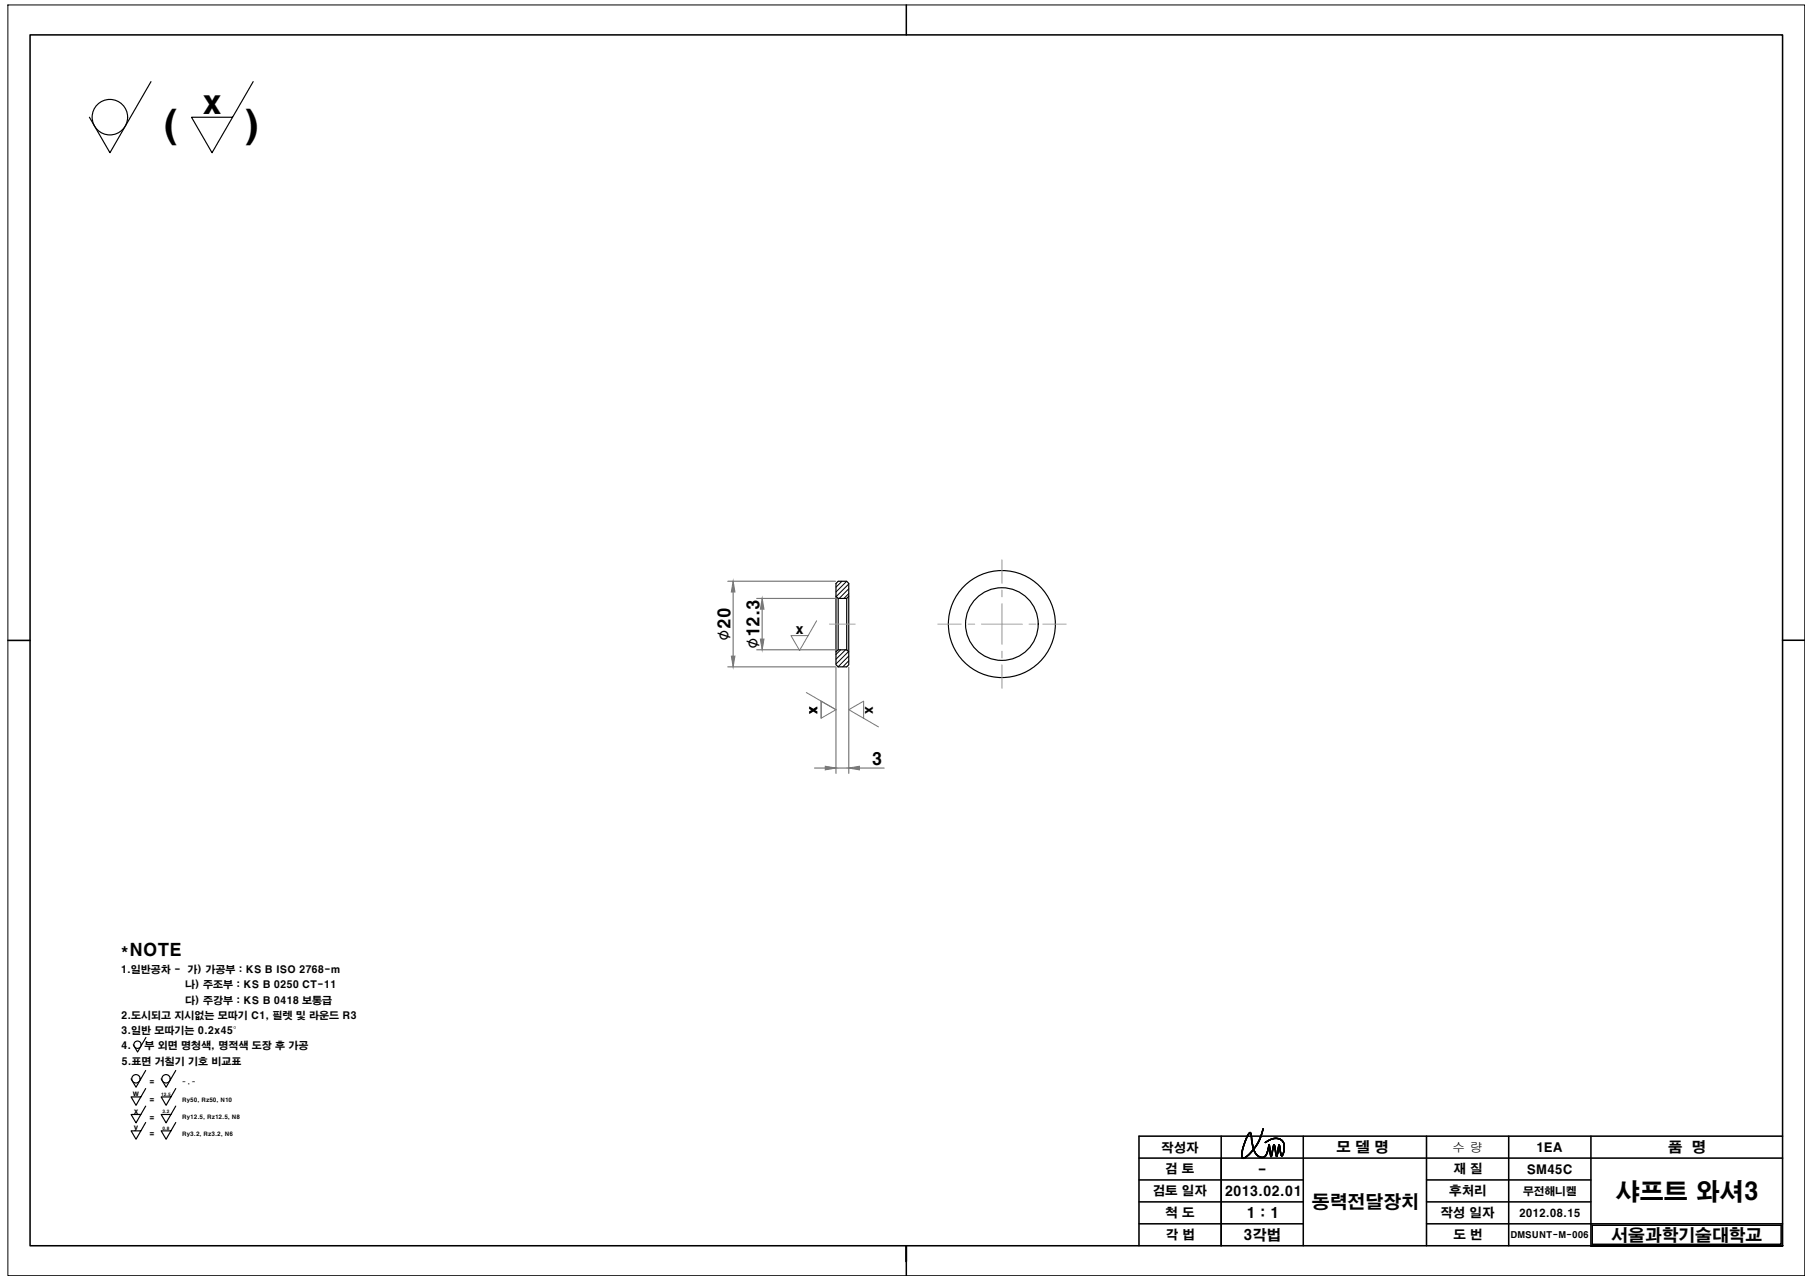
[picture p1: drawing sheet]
<svg xmlns="http://www.w3.org/2000/svg" width="297mm" height="210mm" viewBox="0 0 297 210" stroke-linecap="round" stroke-linejoin="round" font-family="sans-serif">
<path d="M1.3 .8h294.7v208.4h-294.7zM138.1 95.3l-1 1M138.9 95.3l-1.8 1.8M139.2 95.8l-2 2M139.2 96.5l-1.6 1.6M139.2 97.3l-.8 .8M137.9 106.6l-.8 .7M138.7 106.6l-1.6 1.5M139.2 106.9l-2.1 2M139.2 107.6l-1.7 1.8M139.2 108.4l-1 1" fill="none" stroke="#000" stroke-width=".16"/>
<g fill="none" stroke="#000" stroke-width=".19">
<path d="M24.8 13.4l-6.8 11.6-3.3-5.8M41.5 13.4l-6.7 11.6-3.4-5.8h6.7M137.1 97.8l.4 .3h1.4M137.1 95.7l.4-.4h1.4l.3 .4v13.3l-.3 .4h-1.4l-.4-.4zM137.5 98.1v8.5l-.4 .3M139.2 97.8l-.3 .3v8.5M137.5 106.6h1.4M138.9 106.6l.3 .3M23.9 178.5l-1.6 2.8-.8-1.4h1.6M23.9 175.5l-1.6 2.8-.8-1.4M23.9 170.1l-1.3 2.4-.7-1.2M28.8 178.5l-1.6 2.8-.8-1.4h1.6"/>
<path d="M28.8 175.5l-1.6 2.8-.8-1.4M23.9 181.4l-1.6 2.7-.8-1.3h1.6M23.9 184.1l-1.6 2.7-.8-1.4h1.6M28.8 181.4l-1.6 2.7-.8-1.3h1.6M28.8 184.1l-1.6 2.7-.8-1.4h1.6M204.9 185.9h.2l.5 2.6-.8 .8-.7 .6a.25 .25 0 0 1-.3 0 .25 .25 0 0 1-.1-.3 9.1 9.1 0 0 1 1.2-3.7zM205 185.8l.1 .1 .5 2.6-.8 .8-.7 .6a.28 .28 0 0 1-.3 0 .28 .28 0 0 1-.1-.3 8.7 8.7 0 0 1 1.2-3.7zM205.6 188.4l-.4-2.4-.2-.3a2.59 2.59 0 0 0-.8 1.6l-.6 2 .2 .6h.3l.5-.3 1-1.1M207.5 187.4a2.08 2.08 0 0 1 2.9-.2 2.28 2.28 0 0 1-.2 2.4l-.1-.3-.3-1.6-.4 1.9-.4-1.9-.5 2-.3-2-.1 .2a2.4 2.4 0 0 1-.8 1.8 1.4 1.4 0 0 1-1.7-1.2l-.4-2.6-.2-.2a7.5 7.5 0 0 0-1.3 4.1l.2 .2 .1-.1a7.3 7.3 0 0 0 3.2-4.8l-.7 2.1-.9 1.3a1.41 1.41 0 0 0 1.8 1.2 3.9 3.9 0 0 0 .7-2l.4 1.9 .5-1.9a2.59 2.59 0 0 1 .3 1.6l.1 .3 .4-1.9 .3 1.5 .1 .3a2.22 2.22 0 0 0 0-2.5 2.15 2.15 0 0 0-2.7 .4M207.5 187.3a2.17 2.17 0 0 1 2.8-.3 2.15 2.15 0 0 1-.1 2.6l-.4-1.8-.4 1.8a1.57 1.57 0 0 1-.3-1.3l-.1-.6-.4 1.9-.2 .1-.2-2-.1 .2a2.62 2.62 0 0 1-.8 1.9 1.46 1.46 0 0 1-1.7-1.3l-1.3 1.3-.4 .2-.2-.1a6.9 6.9 0 0 1 1.2-4.1l.1-.1 .2 .1 .4 2.6 .9-1.3 .6-2-.7 2-.8 1.3M207.5 187.4a2.29 2.29 0 0 1 2.7-.4 2.24 2.24 0 0 1 0 2.6 2.52 2.52 0 0 1-.3-1.7l-.1-.2-.4 1.9M207.5 187.3a2.31 2.31 0 0 1 2.6-.4 1.96 1.96 0 0 1 .4 2.4l-.2 .3-.2-.1-.3-1.7-.4 1.8"/>
<path d="M209.8 187.8l-.3 1.8-.1 .1-.1-.1-.3-1.8-.5 1.9-.2-.4-.1-1.5a2.15 2.15 0 0 1-1 2 1.56 1.56 0 0 1-1.6-1.2"/>
<circle cx="18" cy="19.2" r="2.91"/>
<circle cx="164.3" cy="102.3" r="8.8"/>
<circle cx="164.3" cy="102.3" r="6"/>
<circle cx="22.3" cy="176.9" r=".69"/>
<circle cx="22.6" cy="171.3" r=".6"/>
<circle cx="27.2" cy="176.9" r=".69"/>
</g>
<path d="M119.4 95.3h17.6M120.2 97.1v10.5M124.1 98.1h12.9M125 99.9v4.9M119.4 109.4h17.6M124.1 106.6h12.9M137.1 109.4v17.4M139.2 109.4v17.4M133.6 125.9h1.8M137.1 125.9h2.1M141 125.9h4" fill="none" stroke="#767676" stroke-width=".19"/>
<g fill="#767676" stroke="#767676" stroke-width=".16">
<path d="M125 98.1l.3 1.8h-.6z"/>
<path d="M124.7 104.8h.6l-.3 1.8z"/>
<path d="M120.2 95.3l.3 1.8h-.5z"/>
<path d="M120 107.6h.5l-.3 1.8z"/>
<path d="M135.4 125.7l1.7 .2-1.7 .3z"/>
<path d="M139.2 125.9l1.8-.2v.5z"/>
</g>
<!-- layer: 0 -->
<g fill="none" stroke="#000" stroke-width=".25">
<path d="M4.9 5.7h287.5v198.6h-287.5zM148.7 .8v4.9M1.3 105h3.6M292.4 105h3.6M186.8 197.1h27M186.8 193.5h27M186.8 189.9h105.6M200.3 186.3v18M213.8 186.3v18M234 197.1h26.9M234 193.5h26.9M234 186.3v18"/>
<path d="M247.5 186.3v18M260.9 186.3v18h31.5M292.4 186.3h-105.6v18M148.7 206.9v-2.6v4.9M186.8 200.7h27M234 200.7h58.4M261.2 200.9h30.9v3.2h-30.9z"/>
</g>
<path d="M164.3 91.8v3.9M164.3 96.8v1.1M164.3 99v6.7M136.1 102.3h4.2M153.8 102.3h3.8M158.8 102.3h1.1M161 102.3h6.7M164.3 106.8v1.1M164.3 109v3.9M168.8 102.3h1.1M171 102.3h3.9" fill="none" stroke="#989898" stroke-width=".16"/>
<path d="M132.2 113.6l4.9 2.8-2.4 1.4v-2.8M133.9 101.8l-2.8 4.9-1.4-2.5h2.8M137.1 116.4l-2.4-1.4v2.8M141.6 117.8v-2.8l-2.4 1.4 4.9 2.8" fill="none" stroke="#767676" stroke-width=".16"/>
<g font-size="6.4">
<text x="26.4" y="23.3">(</text>
<text x="40" y="23.3">)</text>
</g>
<text font-size="5.3" x="33.1" y="18.6">x</text>
<text font-size="3.9" x="265" y="196.7">샤프트 와셔3</text>
<g font-size="3.3">
<text x="119.8" y="105" transform="rotate(-90 119.8 105)">∅</text>
<text x="124.6" y="106.4" transform="rotate(-90 124.6 106.4)">∅</text>
</g>
<text font-size="2.9" x="215.2" y="198.1">동력전달장치</text>
<text font-size="2.8" x="19.7" y="156.7">*NOTE</text>
<g font-size="2.7">
<text x="119.8" y="103.1" transform="rotate(-90 119.8 103.1)">20</text>
<text x="124.6" y="104.5" transform="rotate(-90 124.6 104.5)">12.3</text>
<text x="143" y="125.5">3</text>
<text x="264.3" y="203.5">서울과학기술대학교</text>
</g>
<g font-size="2.3">
<text x="219.2" y="188.9">모 델 명</text>
<text x="273.6" y="188.9">품 명</text>
<text x="206.2" y="192.6">-</text>
<text x="204" y="203.3">3각법</text>
<text x="204.4" y="199.8">1 : 1</text>
</g>
<g font-size="2.2">
<text x="130.5" y="104">x</text>
<text x="132.8" y="115.7" transform="rotate(90 132.8 115.7)">x</text>
<text x="141.9" y="115.7" transform="rotate(90 141.9 115.7)">x</text>
<text x="200.9" y="196.1">2013.02.01</text>
</g>
<g font-size="2.1">
<text x="190.5" y="188.8">작성자</text>
<text x="238.2" y="188.9">수 량</text>
<text x="251.9" y="188.9">1EA</text>
<text x="189.1" y="196">검토 일자</text>
<text x="191.1" y="192.4">검 토</text>
<text x="237.7" y="196">후처리</text>
<text x="238.4" y="192.4">재 질</text>
<text x="250.4" y="192.5">SM45C</text>
<text x="191.2" y="199.6">척 도</text>
<text x="191.2" y="203.2">각 법</text>
<text x="236.3" y="199.6">작성 일자</text>
<text x="238.4" y="203.2">도 번</text>
</g>
<g font-size="1.8">
<text x="249.8" y="195.9">무전해니켈</text>
<text x="249.2" y="199.6">2012.08.15</text>
</g>
<g font-size="1.6">
<text x="19.8" y="159.5">1.일반공차 - 가) 가공부 : KS B ISO 2768-m</text>
<text x="19.9" y="167.1">2.도시되고 지시없는 모따기 C1, 필렛 및 라운드 R3</text>
<text x="30.4" y="162.1">나) 주조부 : KS B 0250 CT-11</text>
<text x="30.4" y="164.6">다) 주강부 : KS B 0418 보통급</text>
<text x="19.9" y="169.6">3.일반 모따기는 0.2x45°</text>
<text x="19.9" y="172.1">4.</text>
<text x="23.7" y="172.1">부 외면 명청색, 명적색 도장 후 가공</text>
<text x="19.9" y="174.6">5.표면 거칠기 기호 비교표</text>
</g>
<text font-size="1.5" x="247.7" y="203">DMSUNT-M-006</text>
<g font-size="1.4">
<text x="24.4" y="177.9">=</text>
<text x="24.4" y="180.9">=</text>
<text x="24.4" y="183.8">=</text>
<text x="24.4" y="186.5">=</text>
</g>
<g font-size="1.2">
<text x="21.8" y="179.7">w</text>
<text x="21.9" y="182.6">x</text>
<text x="21.9" y="185.2">y</text>
</g>
<g font-size=".9">
<text x="29.9" y="177.7">- , -</text>
<text x="29.9" y="180.7">Ry50, Rz50, N10</text>
<text x="29.9" y="183.5">Ry12.5, Rz12.5, N8</text>
<text x="29.9" y="186.2">Ry3.2, Rz3.2, N6</text>
</g>
<g font-size=".7">
<text x="26.4" y="179.6">12.5</text>
<text x="26.7" y="182.5">3.2</text>
<text x="26.7" y="185.2">0.8</text>
</g>
</svg>
